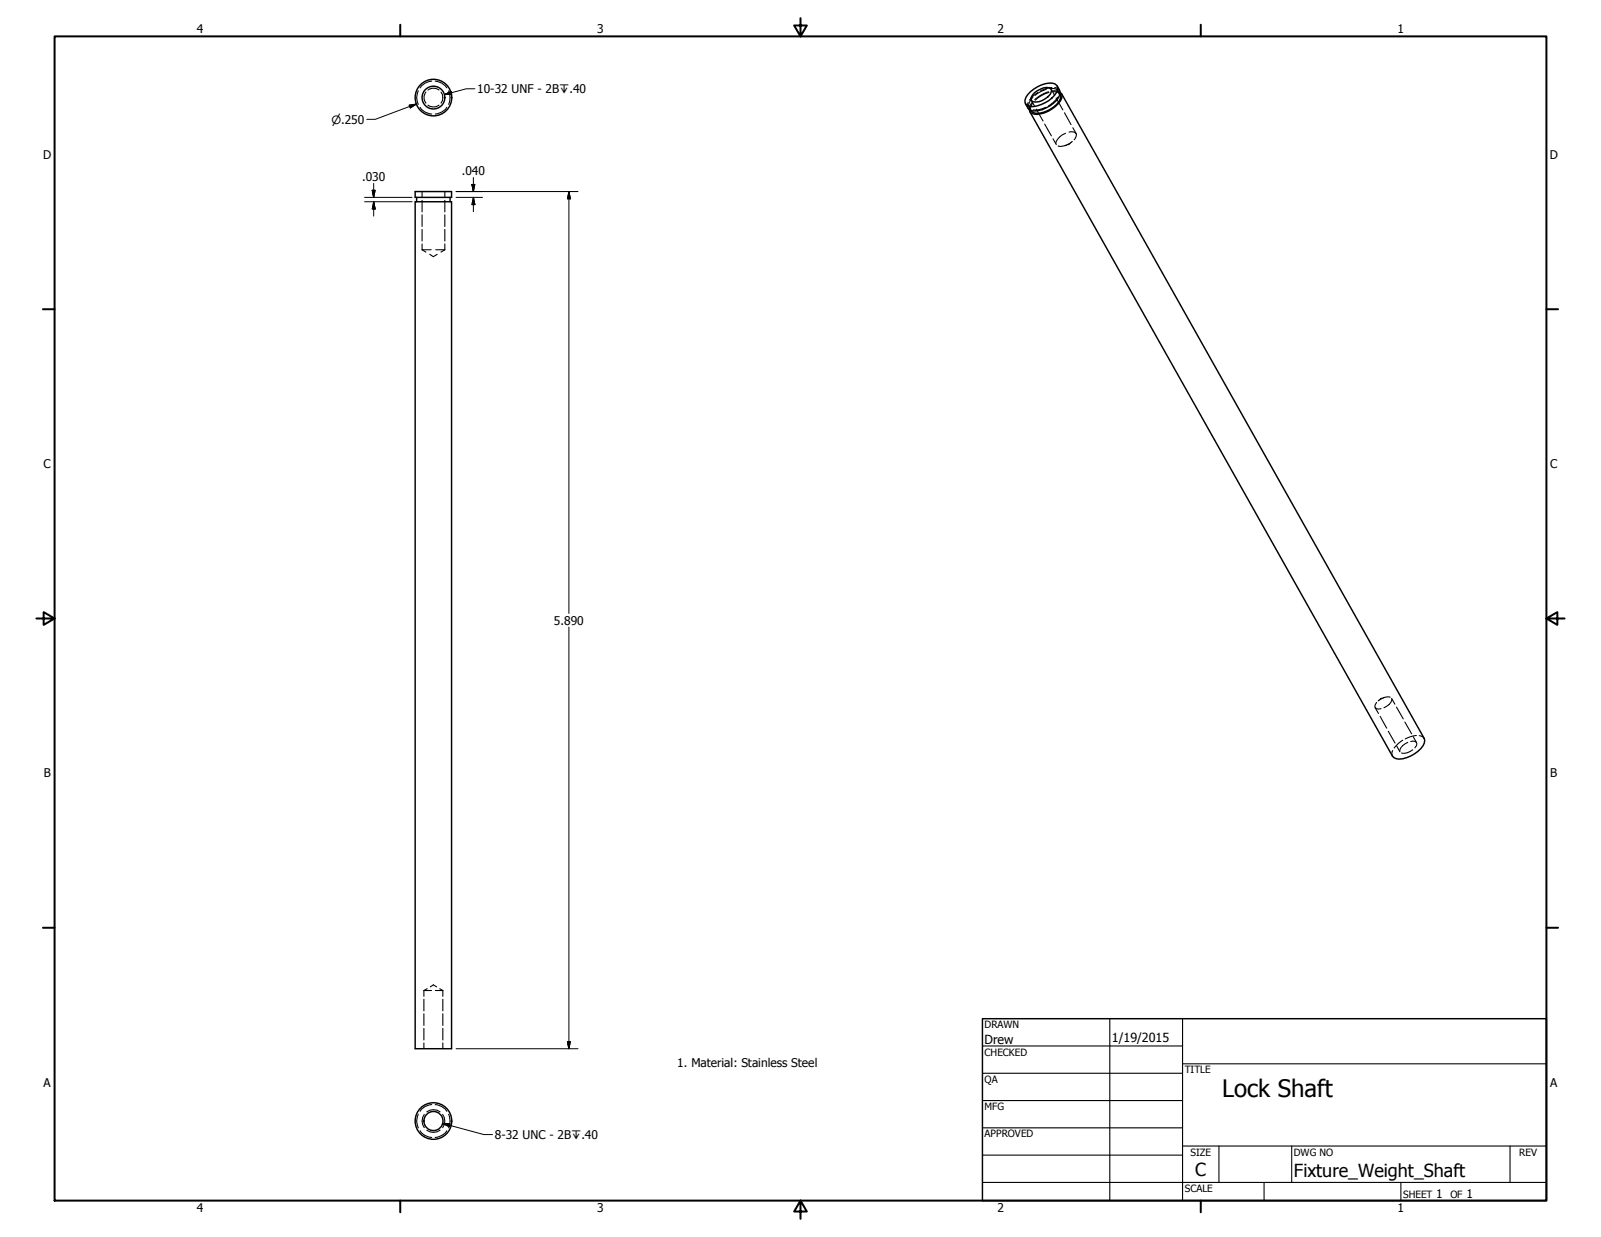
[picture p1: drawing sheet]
<svg xmlns="http://www.w3.org/2000/svg" width="559mm" height="432mm" viewBox="0 0 559 432" stroke-linecap="round" stroke-linejoin="round" font-family="sans-serif">
<!-- layer: Hidden (ANSI) -->
<g fill="none" stroke="#000" stroke-width=".38">
<path d="M146 31.7a5.2 5.2 0 0 0 0 4.7M146.6 37.5a5.1 5.1 0 0 0 4.1 2.3M148.7 32.1a3.1 3.1 0 0 0 0 3.9M149.4 36.7a3.2 3.2 0 0 0 3.8 0M149.4 31.4a3.2 3.2 0 0 1 3.8 0M150.7 28.3a5.1 5.1 0 0 0-4.1 2.4M151.9 28.3a5.4 5.4 0 0 1 4.1 2.4M153.9 32.1a3.3 3.3 0 0 1 0 3.9M156 37.5a5.4 5.4 0 0 1-4.1 2.3M156.6 31.7a5.8 5.8 0 0 1 0 4.7M358.8 35.8l-.2 1.2 .2 .7M359.2 37.5l.2 .3"/>
<path d="M359.6 38.2l.2 .3M360 35.1l1.1 2M360.2 35.8l-.9 1.6-.1 .8M360.4 36a2.78 2.78 0 0 0-.5 2.7M360.5 34a3.9 3.9 0 0 0-1.4 3.3l.5 .6M361.7 38.1l2.3 4.1M362.3 32.2l-1.4 1-1.6 1.7M365 37.5a7.6 7.6 0 0 1-4.4 .9M365.2 31.2l-1.9 .7-2 1.4M366 32.1a11.5 11.5 0 0 0-4.8 2.6M366.1 32.3a11.4 11.4 0 0 0-4.8 2.7M366.3 30.9a2.81 2.81 0 0 1 3.2 1l.1 .9"/>
<path d="M366.9 31.1l1.1 2.1M367.1 30.5l-2.2 .5-1.7 .7M367.3 31.8h2l.7 .4M367.5 32a2.77 2.77 0 0 1 2.6 1M368.1 30.6l1.2 .4 .5 .5M368.6 34.2l2.4 4.2M369.2 33.9a8.6 8.6 0 0 1-3.2 3.1M369.4 31.8l.2 .3M369.8 32.4l.2 .4M371.5 39.4l2.3 4.1M364.6 43.3l2.4 4.1M367.5 48.5l1.2 2"/>
<path d="M371.9 46.5a5 5 0 0 0-3.3 3.5M372.2 50.7l-.5 .2M373.1 46.1a2.01 2.01 0 0 1 2.6 .8l-.8 1.9M373.5 50l-.8 .5M374 49.6a5.3 5.3 0 0 1-4.7 1.3M374.3 49.4l-.4 .3M374.5 44.6l1.1 2M147.3 66.9v2M147.3 69.9v4.1M147.3 75v4.1M155.3 66.9v2M155.3 69.9v4.1"/>
<path d="M155.3 75v4.1M147.3 87.2h3.2M147.3 87.2l1.4 .8M147.3 80.1v4M147.3 85.2v2M150 88.8l1.3 .8 1.3-.8M152.1 87.2h3.2M155.3 87.2l-1.4 .8M155.3 80.1v4M155.3 85.2v2M479.9 247l1.2 2M480.5 245.2l-.6 1.3 .1 .5 .4 .4h1.6"/>
<path d="M481.3 244.4l-.3 .3M481.7 250.1l2.3 4.1M482.4 243.7l-.8 .5M483.2 243.5l-.4 .1M484.6 255.3l2.3 4.1M485.2 243.4a4.1 4.1 0 0 0-3.9 1.1M485.7 243.8l1.2 2M485.8 244.2a3.7 3.7 0 0 1-2.8 2.9M487.4 246.8l2.4 4.2M489.6 258.4l-1.4 1-1.6 1.7M490.3 252l2.4 4.2M491.4 259.1a4.4 4.4 0 0 0-2.8 3"/>
<path d="M492.4 258.8h1.6l.4 .4-.1 1.1-.5 .7M493.3 257.2l1.1 2M494.3 256.7l-2.2 .5-1.6 .7M495.4 256.8l1.2 .4 .5 .5M486.1 262l-.3 1.2 .2 .8M487.5 260.4l1.1 2M493.1 261.7a4.5 4.5 0 0 1-3.9 1.1M148 345.8h2.6M148 345.8v2M148 348.8v4.1M148 353.9v4M148 359v4"/>
<path d="M149.1 345.1l-1.1 .7M150.2 344.5l1.1-.7 1.1 .7M152 345.8h2.6M153.5 345.1l1.1 .7M154.6 345.8v2M154.6 348.8v4.1M154.6 353.9v4M154.6 359v4M148 364v2.1M154.6 364v2.1M146 388.9a5.2 5.2 0 0 0 0 4.8M146.6 394.7a5.1 5.1 0 0 0 4.1 2.4"/>
<path d="M148.1 389a3.9 3.9 0 0 0 0 4.6M149 388.1a3.9 3.9 0 0 1 4.6 0M149 394.5a3.9 3.9 0 0 0 4.6 0M150.7 385.6a5.1 5.1 0 0 0-4.1 2.3M151.9 385.6a5.4 5.4 0 0 1 4.1 2.3M154.5 389a3.9 3.9 0 0 1 0 4.6M156 394.7a5.4 5.4 0 0 1-4.1 2.4M156.6 388.9a5.8 5.8 0 0 1 0 4.8"/>
</g>
<!-- layer: Visible (ANSI) -->
<g fill="none" stroke="#000" stroke-width=".51">
<path d="M359.7 32a9.8 9.8 0 0 1 8.5-2.7 1.95 1.95 0 0 1 .6 2.9 11 11 0 0 1-9.2 4.9 1.94 1.94 0 0 1-1.8-1.1 1.94 1.94 0 0 1 .3-2zM361.1 32.4a5.2 5.2 0 0 1 5.6-1.5 2.16 2.16 0 0 1-.9 2.9 5.1 5.1 0 0 1-5.7 1.4 2.16 2.16 0 0 1 1-2.8zM369 30a3.4 3.4 0 0 1-.3 5.1 11.4 11.4 0 0 1-8.6 3.6l-.8-.4-1.4-2.1M370 32.8a2.2 2.2 0 0 1-.4 2.7 10 10 0 0 1-8.3 4l-.9-.3-.6-.7M370 32.2a2.1 2.1 0 0 1 .1 3.1 10.6 10.6 0 0 1-9.3 4.5l-1.3-.8-.3-.8M370.5 32.7l126.6 225a3.4 3.4 0 0 1-1.2 3.6 10.8 10.8 0 0 1-8.5 3.6l-1.4-.9-126.6-225.1M144.9 66.9h12.7v2h-12.7zM144.9 70.4h12.7v295.7h-12.7zM145.4 68.9v1.5M157.1 68.9v1.5"/>
<circle cx="151.3" cy="34.1" r="6.4"/>
<circle cx="151.3" cy="34.1" r="4"/>
<circle cx="151.3" cy="391.3" r="6.4"/>
<circle cx="151.3" cy="391.3" r="3.3"/>
</g>
<!-- layer: Border (ANSI) -->
<g fill="none" stroke="#000" stroke-width=".7">
<path d="M19 12.7h520.8v406.4h-520.8zM139.7 8.6v4.1M279.4 6.3v6.4l-2.2-3.8h4.4l-2.2 3.8M419.1 8.6v4.1M15 107.9h4M539.8 107.9h4M12.7 215.9h6.3l-3.8-2.2v4.4l3.8-2.2M539.8 215.9l3.8 2.2v-4.4l-3.8 2.2h6.3M15 323.8h4M539.8 323.8h4M139.7 419.1v4.1M279.4 419.1l2.2 3.8h-4.4l2.2-3.8v6.3"/>
<path d="M419.1 419.1v4.1"/>
</g>
<!-- layer: Title (ANSI) -->
<g fill="none" stroke="#000" stroke-width=".38">
<path d="M387.3 355.6v63.5M412.7 355.6v63.5M342.9 365.1h69.8M342.9 374.6h69.8M412.7 371.3h127.1M342.9 384.2h69.8M342.9 393.7h69.8M342.9 412.7h196.9M342.9 403.2h69.8M412.7 400h127.1M425.4 400v12.7M441.2 412.7v6.4"/>
<path d="M450.8 400v12.7M488.9 412.7v6.4M527 400v12.7"/>
</g>
<path d="M342.9 355.6h196.9v63.5h-196.9z" fill="none" stroke="#000" stroke-width=".51"/>
<!-- layer: Dimension (ANSI) -->
<g fill="none" stroke="#000" stroke-width=".35">
<path d="M142.8 36.7l2.6-.4-2.2 1.4zM145.4 36.3l-14.4 5.4h-3M127.3 68.9h16.5M127.3 70.4h16.5M129.9 66.4h1l-.5 2.5zM130.4 70.4l.5 2.6h-1zM130.4 64v4.9M130.4 70.4v5M159.2 68.9h9.2M159.2 66.9h42.5M164.7 64.4h1l-.5 2.5zM165.2 68.9l.5 2.5h-1z"/>
<path d="M165.2 62v4.9M165.2 68.9v5M198.6 66.9l.5 2.5h-1zM198.6 66.9v147.2M198.6 218.9v147.2M159.2 366.1h42.5M198.1 363.6h1l-.5 2.5z"/>
</g>
<g fill="#000" stroke="#000" stroke-width=".35">
<path d="M143.2 37.7l2.2-1.4zM142.8 36.7l2.6-.4-2.2 1.4zM129.9 66.4l.5 2.5zM129.9 66.4h1l-.5 2.5zM130.4 70.4l.5 2.6zM130.4 70.4l.5 2.6h-1zM164.7 64.4l.5 2.5zM164.7 64.4h1l-.5 2.5zM165.2 68.9l.5 2.5zM165.2 68.9l.5 2.5h-1zM198.6 66.9l.5 2.5zM198.6 66.9l.5 2.5h-1z"/>
<path d="M198.1 363.6l.5 2.5zM198.1 363.6h1l-.5 2.5z"/>
</g>
<!-- layer: Symbol (ANSI) -->
<path d="M155.1 33l2.3-1.1 .3 1zM165.7 31h-2.9l-7.7 2M154.5 392.2l2.5 .2-.2 .9zM154.5 392.2l14.4 3.8h3" fill="none" stroke="#000" stroke-width=".35"/>
<path d="M155.1 33l2.3-1.1zM155.1 33l2.3-1.1 .3 1zM154.5 392.2l2.5 .2zM154.5 392.2l2.5 .2-.2 .9z" fill="#000" stroke="#000" stroke-width=".35"/>
<text font-size="8.4" x="426.6" y="383">Lock Shaft</text>
<g font-size="6.3">
<text x="417.2" y="410.6">C</text>
<text x="451.6" y="410.7">Fixture_Weight_Shaft</text>
</g>
<g font-size="4.4">
<text x="343.7" y="364.3">Drew</text>
<text x="388.1" y="363.7">1/19/2015</text>
</g>
<g font-size="4.2">
<text x="68.7" y="11.7">4</text>
<text x="208.4" y="11.7">3</text>
<text x="348.1" y="11.7">2</text>
<text x="487.8" y="11.7">1</text>
<text x="166.6" y="32.5">10-32 UNF - 2B↧.40</text>
<text x="15.1" y="55.5">D</text>
<text x="540.9" y="55.5">D</text>
<text x="126.4" y="63.2">.030</text>
<text x="161.2" y="61.2">.040</text>
<text x="15.2" y="163.4">C</text>
<text x="541" y="163.4">C</text>
<text x="193.4" y="218">5.890</text>
<text x="15.3" y="271.4">B</text>
<text x="541.1" y="271.4">B</text>
<text x="236.4" y="372.4">1. Material: Stainless Steel</text>
<text x="15.2" y="379.3">A</text>
<text x="541" y="379.3">A</text>
<text x="172.7" y="397.6">8-32 UNC - 2B↧.40</text>
<text x="501.3" y="418.3">1</text>
<text x="511.8" y="418.3">1</text>
<text x="68.7" y="423.2">4</text>
<text x="208.4" y="423.2">3</text>
<text x="348.1" y="423.2">2</text>
<text x="487.8" y="423.2">1</text>
</g>
<text font-size="4" x="115.7" y="43.1">⌀.250</text>
<g font-size="3.5">
<text x="343.7" y="358.9">DRAWN</text>
<text x="343.7" y="368.5">CHECKED</text>
<text x="413.5" y="374.6">TITLE</text>
<text x="343.7" y="378">QA</text>
<text x="343.7" y="387.5">MFG</text>
<text x="343.7" y="397.1">APPROVED</text>
<text x="415.5" y="403.4">SIZE</text>
<text x="451.6" y="403.4">DWG NO</text>
<text x="530.3" y="403.4">REV</text>
<text x="413.5" y="416.1">SCALE</text>
<text x="489.7" y="418.3">SHEET</text>
<text x="506.2" y="418.3">OF</text>
</g>
</svg>
